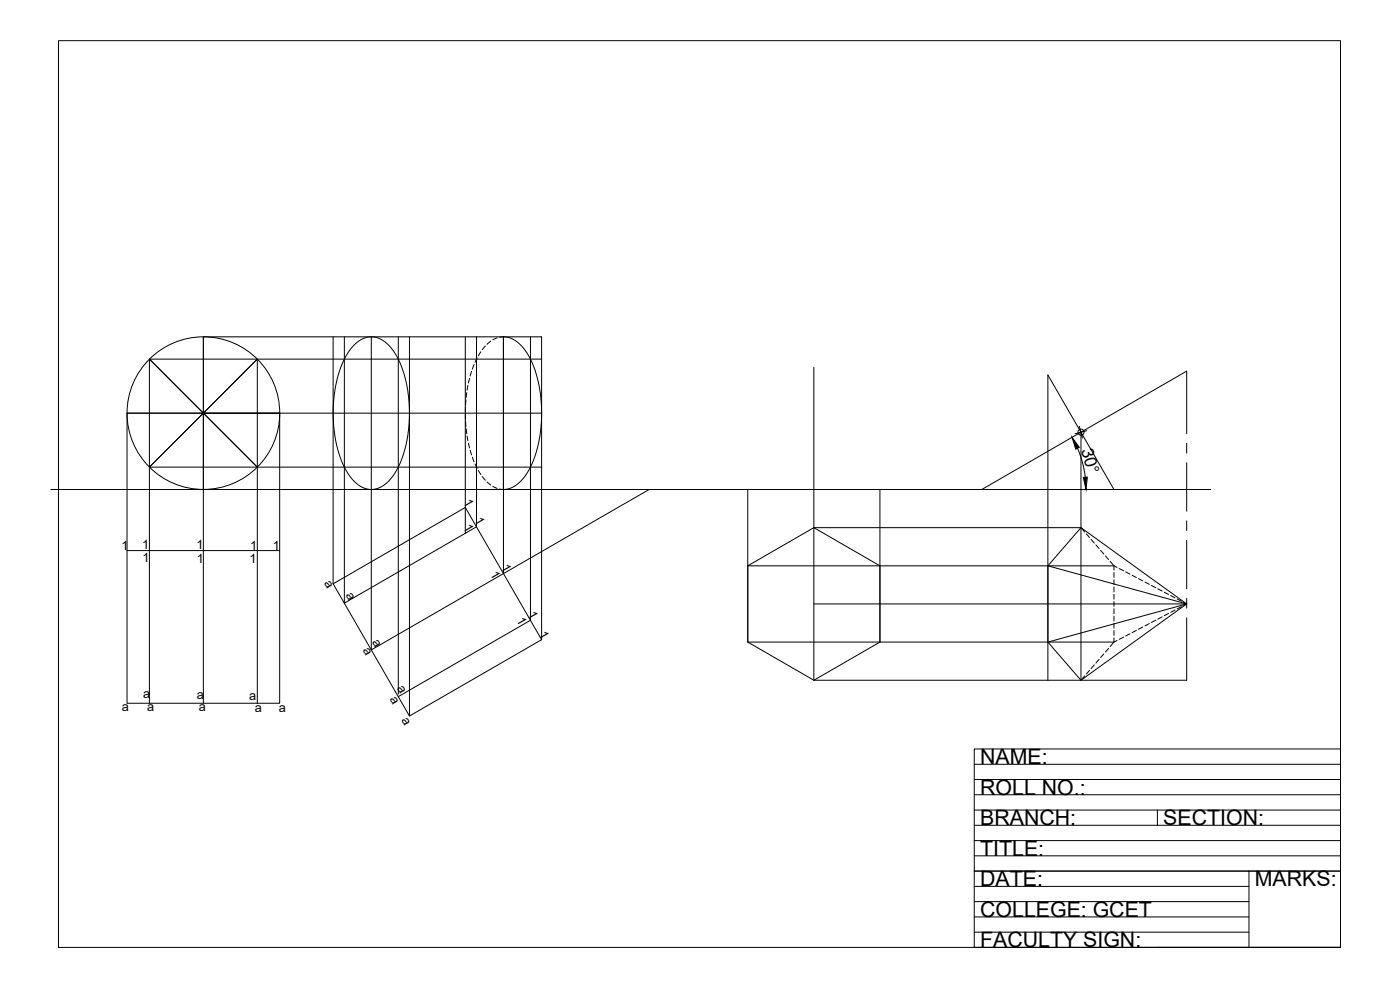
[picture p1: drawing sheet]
<svg xmlns="http://www.w3.org/2000/svg" width="420mm" height="297mm" viewBox="0 0 420 297" stroke-linecap="round" stroke-linejoin="round" font-family="sans-serif">
<!-- layer: 0 -->
<g fill="none" stroke="#000" stroke-width=".3">
<path d="M17.6 12.2h384.7v272.1h-384.7zM61 101.1v109.9M100 101.1v74.1M103.3 101.1v79.9l39.7-22.9v-57M106.1 103.7a6.7 6.7 0 0 1 10.7 0 29 29 0 0 1 6 17.5 35.2 35.2 0 0 1-4.9 21.6 7.5 7.5 0 0 1-8.5 3.7 13.8 13.8 0 0 1-7-8.4 40.9 40.9 0 0 1 1.4-31.3zM111.4 101.1v93.9l39.7-22.9M119.5 101.1v107.2M122.9 101.1v113.7M139.6 101.1v59M139.8 120l-.1 1.4M140.1 117.8l-.2 1.4M140.4 115.6l-.2 1.5"/>
<path d="M140.9 113.5l-.3 1.4M141.5 111.4l-.4 1.4M142.3 109.4l-.5 1.3M143.2 107.4l-.6 1.3M144.3 105.5l-.8 1.3M145.7 103.8l-1 1.1M147.3 102.4l-1.1 .9M149.2 101.4l-1.3 .6M149.9 101.2a7.7 7.7 0 0 1 7.7 3.9 35.7 35.7 0 0 1 4.8 23 28.1 28.1 0 0 1-6 16.1 6.9 6.9 0 0 1-6.5 2.5M159.2 101.1v84.9M162.5 101.1v90.8M356.1 111.4v18.7"/>
<path d="M83.9 124v41.2h-45.8M83.9 124h-45.8v87h45.8v-45.8M139.7 124.3v1.5M139.7 122.1v1.5M139.7 126.5l.1 1.4M139.9 128.7l.2 1.4M140.2 130.8l.2 1.5M140.6 133l.3 1.4M141.1 135.1l.4 1.4M141.8 137.2l.5 1.3M142.6 139.2l.6 1.3M151.1 124v-22.9v71"/>
<path d="M323.4 134.5l1.5 4.3 .8 4.4M323.9 127.9l1 3.6M324.4 129.7v74.4h-80.2M326.2 129.2l-3.6 .9M356.1 133v2.9M356.1 138.8v14.6M15.2 146.9h348.2M44.8 140.2l32.4-32.4v103.2M77.2 140.2l-32.4-32.4v103.2M143.5 141.2l.8 1.2M144.7 143l1 1.1M146.2 144.6l1.1 .9"/>
<path d="M147.9 145.9l1.3 .6M194.8 146.9l-43.7 25.2M244.2 158.3h80.2M324.4 158.3l-9.9 11.5v22.9l9.9 11.4 1.2-1.3M324.4 158.3l31.7 22.9h-111.9M324.4 158.3l1.2 1.3M334.3 146.9l-19.8-34.4v91.6M356.1 156.3v2.9M100 175.2l22.9 39.6 39.6-22.9M100 175.2l39.6-22.9 22.9 39.6M224.4 169.8h109.9l.9 .5M314.5 169.8l41.6 11.4-41.6 11.5"/>
<path d="M326 160.2l1 1.1M327.5 161.8l.9 1.1M328.9 163.5l.9 1.1M330.3 165.1l1 1.1M331.8 166.8l.9 1.1M333.2 168.4l1.1 1.4v1.2M334.3 171.8v1.4M334.3 173.9v1.5M334.3 176.1v1.5M334.3 178.3v1.5M335.9 170.6l1.3 .7M337.8 171.6l1.3 .7"/>
<path d="M339.8 172.6l1.2 .7M341.7 173.6l1.3 .7M343.6 174.6l1.3 .7M345.6 175.7l1.2 .6M347.5 176.7l1.3 .6M349.4 177.7l1.3 .7M351.4 178.7l1.2 .7M353.3 179.7l1.3 .7M356.1 162.1v14.5M356.1 179.5v2.9M159.2 186.1l-39.7 22.9M328.4 199.5l-.9 1.1"/>
<path d="M329.8 197.8l-.9 1.1M331.3 196.2l-1 1.1M332.7 194.5l-.9 1.1M334.3 191.4v1.3l-1.1 1.3M334.3 180.5v1.4M334.3 182.7v1.4M334.3 184.8v1.5M334.3 187v1.5M334.3 189.2v1.5M335.2 192.2l-.9 .5h-109.9M337.2 191.2l-1.3 .6M339.1 190.2l-1.3 .6"/>
<path d="M341 189.1l-1.2 .7M343 188.1l-1.3 .7M344.9 187.1l-1.3 .7M346.8 186.1l-1.2 .7M348.8 185.1l-1.3 .7M350.7 184.1l-1.3 .6M352.6 183l-1.2 .7M354.6 182l-1.3 .7M355.2 180.7l.9 .5M356.1 181.2l-31.7 22.9h31.7v-18.7M356.1 181.2l-.9 .5M327 201.1l-1 1.1"/>
<path d="M292.4 238.5h109.9M292.4 233.9h109.9M292.4 229.3h109.9M292.4 256.8h109.9M292.4 252.2h109.9M292.4 247.6h109.9M292.4 243h109.9M347.4 243v4.6M292.4 279.7h82.4M292.4 275.1h82.4M292.4 270.5h82.4M292.4 266h82.4"/>
<path d="M292.4 261.4h109.9M374.8 261.4v22.9M292.4 284.3h109.9h-109.9v-59.6h109.9v59.6h-54.9"/>
<circle cx="61" cy="124" r="22.9"/>
<circle cx="324.4" cy="129.7" r=".92"/>
</g>
<!-- layer: Thin -->
<path d="M44.8 107.8h117.7M61 101.1h101.5M61 124h101.5M44.8 140.2h117.7M61 146.9h130.6" fill="none" stroke="#000" stroke-width=".3"/>
<!-- layer: hidets -->
<path d="M244.2 110.2v93.9M356.1 111.4l-61.5 35.5M224.4 146.9v45.8M264.1 146.9v45.8M224.4 169.8l19.8-11.5 19.9 11.5v22.9l-19.9 11.4-19.8-11.4z" fill="none" stroke="#000" stroke-width=".3"/>
<!-- layer: 0 -->
<path d="M321.7 131.2l2.2 3-1.1 .6zM325.1 143.2h1.2l-.4 3.7z" fill="#000" stroke="#000" stroke-width=".3"/>
<g font-size="6.4">
<text x="294.2" y="229.2">NAME:</text>
<text x="294.2" y="238.5">ROLL NO.:</text>
<text x="294.2" y="247.6">BRANCH:</text>
<text x="349.1" y="247.6">SECTION:</text>
<text x="294.2" y="256.8">TITLE:</text>
<text x="294.2" y="266">DATE:</text>
<text x="376.6" y="266">MARKS:</text>
<text x="294.2" y="275.1">COLLEGE: GCET</text>
<text x="294.2" y="284.3">FACULTY SIGN:</text>
</g>
<text font-size="5.1" x="324.5" y="134.9" transform="rotate(75 324.5 134.9)">30°</text>
<g font-size="3.8">
<text x="139" y="150.7" transform="rotate(60 139 150.7)">1</text>
<text x="139" y="158" transform="rotate(60 139 158)">1</text>
<text x="142.3" y="156" transform="rotate(60 142.3 156)">1</text>
<text x="36.5" y="165">1</text>
<text x="42.7" y="164.8">1</text>
<text x="58.9" y="164.9">1</text>
<text x="75" y="164.9">1</text>
<text x="81.9" y="165.1">1</text>
<text x="42.8" y="168.6">1</text>
<text x="59.1" y="168.8">1</text>
<text x="74.9" y="168.9">1</text>
<text x="147" y="172.2" transform="rotate(60 147 172.2)">1</text>
<text x="150.4" y="170.1" transform="rotate(60 150.4 170.1)">1</text>
<text x="97.2" y="175" transform="rotate(60 97.2 175)">a</text>
<text x="103.7" y="178.7" transform="rotate(60 103.7 178.7)">a</text>
<text x="154.9" y="185.9" transform="rotate(60 154.9 185.9)">1</text>
<text x="158.3" y="184.1" transform="rotate(60 158.3 184.1)">1</text>
<text x="161.6" y="190.1" transform="rotate(60 161.6 190.1)">1</text>
<text x="108.8" y="195" transform="rotate(60 108.8 195)">a</text>
<text x="111.6" y="192.6" transform="rotate(60 111.6 192.6)">a</text>
<text x="43" y="209.5">a</text>
<text x="59.1" y="209.7">a</text>
<text x="116.8" y="209.8" transform="rotate(60 116.8 209.8)">a</text>
<text x="119.1" y="206.4" transform="rotate(60 119.1 206.4)">a</text>
<text x="36.6" y="213.3">a</text>
<text x="44.1" y="213.3">a</text>
<text x="59.7" y="213.3">a</text>
<text x="74.8" y="210.1">a</text>
<text x="76.5" y="213.7">a</text>
<text x="83.7" y="213.7">a</text>
<text x="120.4" y="216" transform="rotate(60 120.4 216)">a</text>
</g>
</svg>
